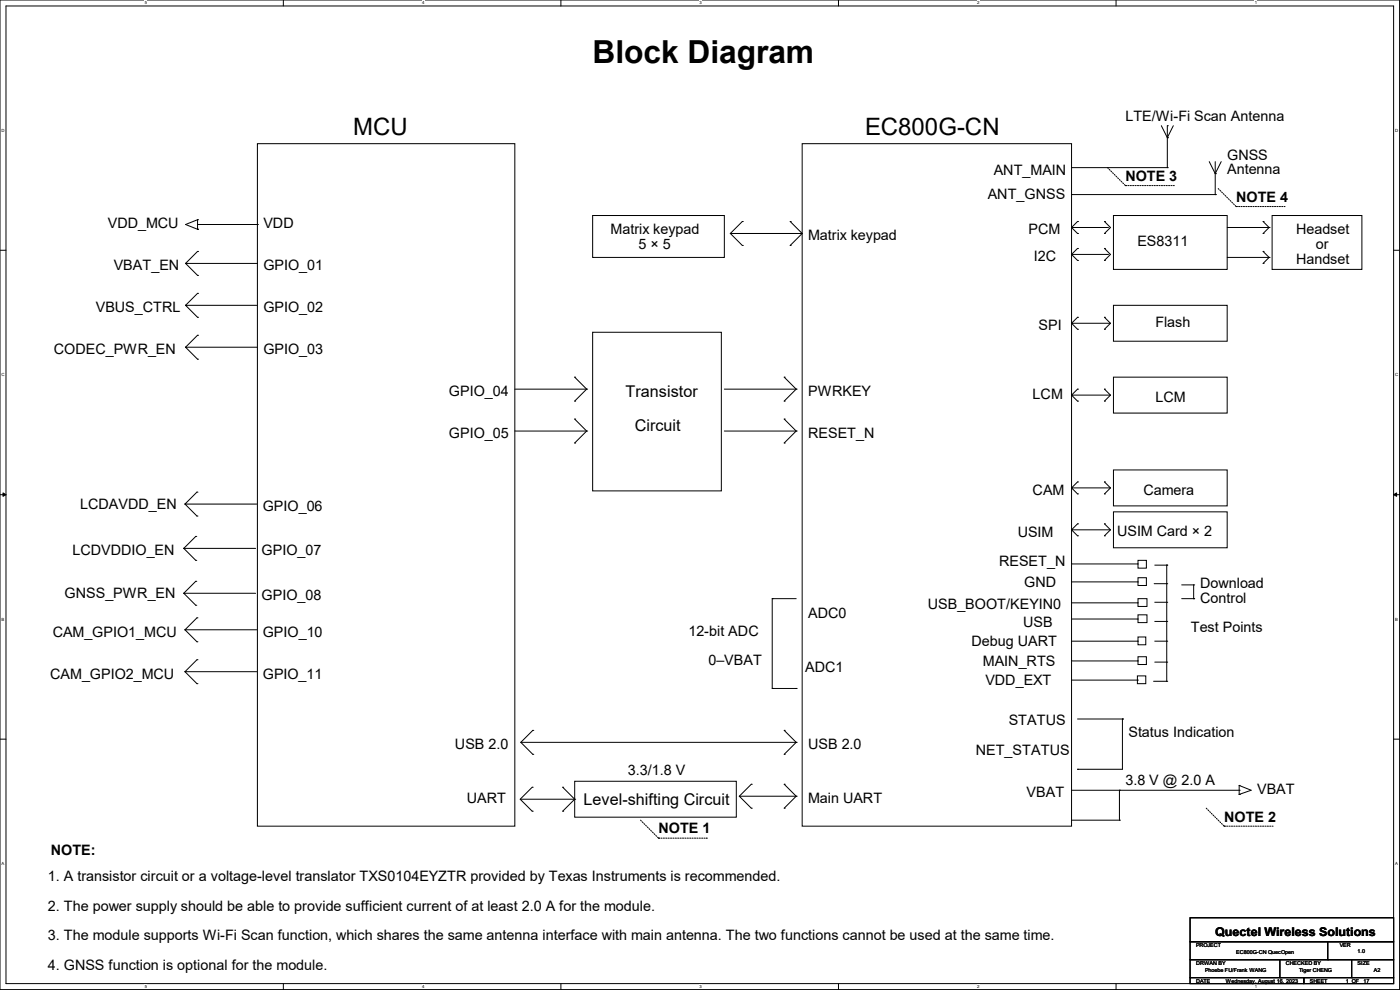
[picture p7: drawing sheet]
<svg xmlns="http://www.w3.org/2000/svg" width="297mm" height="210mm" viewBox="0 0 297 210" stroke-linecap="round" stroke-linejoin="round" font-family="sans-serif">
<path d="M0 0h296.9v209.9h-296.9zM1.3 1.3h294.4v207.4h-294.4z" fill="none" stroke="#000" stroke-width=".21"/>
<g fill="#fff">
<path d="M30.7 .1h.5v1h-.5z"/>
<path d="M30.7 208.8h.5v1h-.5z"/>
</g>
<path d="M60.1 0v1.3M60.1 208.7v1.2" fill="none" stroke="#000" stroke-width=".21"/>
<g fill="#fff">
<path d="M89.5 .1h.5v1h-.5z"/>
<path d="M89.5 208.8h.5v1h-.5z"/>
</g>
<path d="M119 0v1.3M119 208.7v1.2" fill="none" stroke="#000" stroke-width=".21"/>
<g fill="#fff">
<path d="M148.4 .1h.5v1h-.5z"/>
<path d="M148.4 208.8h.5v1h-.5z"/>
</g>
<path d="M177.9 0v1.3M177.9 208.7v1.2" fill="none" stroke="#000" stroke-width=".21"/>
<g fill="#fff">
<path d="M207.3 .1h.5v1h-.5z"/>
<path d="M207.3 208.8h.5v1h-.5z"/>
</g>
<path d="M236.8 0v1.3M236.8 208.7v1.2" fill="none" stroke="#000" stroke-width=".21"/>
<g fill="#fff">
<path d="M266.2 .1h.5v1h-.5z"/>
<path d="M266.2 208.8h.5v1h-.5z"/>
<path d="M.3 27.2h.7v1h-.7z"/>
<path d="M296 27.2h.6v1h-.6z"/>
<path d="M.3 79h.7v1h-.7z"/>
<path d="M296 79h.6v1h-.6z"/>
</g>
<path d="M0 53.1h1.3M295.7 53.1h1.2" fill="none" stroke="#000" stroke-width=".21"/>
<g fill="#fff">
<path d="M.3 130.9h.6v1h-.6z"/>
<path d="M296 130.9h.6v1h-.6z"/>
</g>
<path d="M0 104.9h1.3M295.7 104.9h1.2" fill="none" stroke="#000" stroke-width=".21"/>
<path d="M.6 104.6l.7 .3-.7 .4zM295.7 104.9l.6-.3v.7z" fill="#000" stroke="#000" stroke-width=".21"/>
<g fill="#fff">
<path d="M.3 182.7h.6v1h-.6z"/>
<path d="M296 182.7h.5v1h-.5z"/>
</g>
<g fill="none" stroke="#000" stroke-width=".21">
<path d="M54.6 30.5h54.6v144.8h-54.6zM170.2 30.5h57.1v144.8h-57.1zM227.3 35.6h20.3M246.4 26.7l1.2 2.5M247.6 35.6h.1M247.6 26.7h.1M247.6 29.2h.1M247.6 26.7v8.9M248.9 26.7l-1.3 2.5M256.5 34.3l1.3 2.5M257.8 36.8h.1M257.8 34.3v7"/>
<path d="M259.1 34.3l-1.3 2.5M39.4 55.9h.1M39.4 55.9h15.2M39.4 55.9l2.5 2.5M41.9 58.4h.1M41.9 53.3h.1M41.9 46.6h.1M41.9 48.6h.1M41.9 53.3l-2.5 2.6M41.9 46.6l-2.5 1 2.5 1M41.9 46.6v2M41.9 47.6h12.7"/>
<path d="M54.6 47.6h.1M125.7 45.7h28v8.9h-28zM154.9 49.5h.1M154.9 49.5h15.3M154.9 49.5l2.6 2.6M157.5 52.1h.1M157.5 47h.1M157.5 47l-2.6 2.5M167.6 47h.1M167.6 52.1h.1M167.6 47l2.6 2.5M170.2 49.5l-2.6 2.6"/>
<path d="M227.3 54h7.6M227.3 48.3h7.6M227.3 41.3h30.5M227.3 48.3l1.3 1.2M227.3 54l1.3 1.2M228.6 47h.1M228.6 49.5h.1M228.6 52.7h.1M228.6 55.2h.1M228.6 47l-1.3 1.3M228.6 52.7l-1.3 1.3M234.3 52.7h.1"/>
<path d="M234.3 55.2h.1M234.3 47h.1M234.3 49.5h.1M234.3 52.7l1.3 1.3-1.3 1.2M234.3 47l1.3 1.3-1.3 1.2M234.9 54h.1M234.9 48.3h.1M236.2 45.7h24.1v11.4h-24.1zM257.8 41.3h.1M260.3 48.3h8.9M260.3 54.6h8.9M268 53.3h.1"/>
<path d="M268 55.9h.1M268 47h.1M268 49.5h.1M268 53.3l1.2 1.3M268 47l1.2 1.3M269.2 54.6h.1M269.2 48.3h.1M269.2 54.6l-1.2 1.3M269.2 48.3l-1.2 1.2M269.9 45.7h19v11.4h-19zM39.4 64.8h.1M39.4 73.7h.1"/>
<path d="M39.4 64.8h15.2M39.4 64.8l2.5 2.5M39.4 73.7h15.2M39.4 73.7l2.5 2.5M41.9 67.3h.1M41.9 62.2h.1M41.9 76.2h.1M41.9 71.1h.1M41.9 62.2l-2.5 2.6M41.9 71.1l-2.5 2.6M125.7 70.5h27.3v33.6h-27.3zM227.3 68.6h.1"/>
<path d="M227.3 68.6h8.3M227.3 68.6l1.3 1.2M228.6 67.3h.1M228.6 69.8h.1M228.6 67.3l-1.3 1.3M234.3 67.3h.1M234.3 69.8h.1M234.3 67.3l1.3 1.3M235.6 68.6l-1.3 1.2M236.2 64.8h24.1v7.6h-24.1zM109.2 82.5h15.3M109.2 91.4h15.3"/>
<path d="M121.9 80h.1M121.9 85.1h.1M121.9 88.9h.1M121.9 94h.1M121.9 80l2.6 2.5M121.9 88.9l2.6 2.5M124.5 82.5h.1M124.5 91.4h.1M124.5 82.5l-2.6 2.6M124.5 91.4l-2.6 2.6M153.7 82.5h15.2M153.7 91.4h15.2"/>
<path d="M166.4 80h.1M166.4 85.1h.1M166.4 88.9h.1M166.4 94h.1M166.4 80l2.5 2.5M166.4 88.9l2.5 2.5M168.9 82.5h.1M168.9 91.4h.1M168.9 82.5l-2.5 2.6M168.9 91.4l-2.5 2.6M227.3 83.8h.1M227.3 83.8h8.3"/>
<path d="M227.3 83.8l1.3 1.3M228.6 82.5h.1M228.6 85.1h.1M228.6 82.5l-1.3 1.3M234.3 82.5h.1M234.3 85.1h.1M234.3 82.5l1.3 1.3M235.6 83.8l-1.3 1.3M236.2 99.7h24.1v7.6h-24.1zM236.2 80h24.1v7.6h-24.1zM39 116.3h.1M39 116.3h15.2"/>
<path d="M39 116.3l2.5 2.6M39.2 106.9h.1M39.2 106.9h15.3M39.2 106.9l2.6 2.6M41.5 113.8h.1M41.5 118.9h.1M41.5 113.8l-2.5 2.5M41.8 109.5h.1M41.8 104.4h.1M41.8 104.4l-2.6 2.5M227.3 103.5h.1M227.3 112.4h.1"/>
<path d="M227.3 103.5h8.3M227.3 112.4h8.3M227.3 103.5l1.3 1.3M227.3 112.4l1.3 1.3M227.3 119.6h14M228.6 102.2h.1M228.6 104.8h.1M228.6 111.1h.1M228.6 113.7h.1M228.6 102.2l-1.3 1.3M228.6 111.1l-1.3 1.3M234.3 102.2h.1"/>
<path d="M234.3 104.8h.1M234.3 111.1h.1M234.3 113.7h.1M234.3 102.2l1.3 1.3M234.3 111.1l1.3 1.3M235.6 103.5l-1.3 1.3M235.6 112.4l-1.3 1.3M236.2 108.6h24.1v7.6h-24.1zM241.3 119.6h.1M241.4 118.9h1.8v1.6h-1.8zM245 119.9h2.5M247.5 119.9h.1"/>
<path d="M247.5 119.9v24.6M39 125.9h.1M39 125.9h15.2M39 125.9l2.5 2.5M39.2 133.6h.1M39.2 133.6h15.3M39.2 133.6l2.6 2.5M41.5 128.4h.1M41.5 123.3h.1M41.5 123.3l-2.5 2.6M41.8 136.1h.1M41.8 131.1h.1"/>
<path d="M41.8 140h.1M41.8 131.1l-2.6 2.5M41.8 140l-2.6 2.5M163.8 127h.1M163.8 127h5.1M163.8 127v19M227.3 123.4h14M227.3 136h14M227.3 127.9h14M227.3 131.3h14M241.3 123.4h.1M241.3 127.9h.1"/>
<path d="M241.3 136h.1M241.3 131.3h.1M241.4 122.6h1.8v1.6h-1.8zM241.4 127h1.9v1.7h-1.9zM241.4 135.1h1.7v1.7h-1.7zM241.4 130.4h1.9v1.7h-1.9zM241.4 139.3h1.8v1.7h-1.8zM244.9 123.8h2.6M245 136h2.5M245 131.8h2.5M245 127.8h2.5M247.5 123.8h.1"/>
<path d="M247.5 136h.1M247.5 131.8h.1M247.5 127.8h.1M250.7 127h2.5M250.7 124.1h2.5M253.2 124.1h.1M253.2 127h.1M253.2 124.1v2.9M0 156.8h1.3M39.2 142.5h.1M39.2 142.5h15.3M39.2 142.5l2.6 2.5"/>
<path d="M41.8 145h.1M110.5 157.5h58.4M110.5 157.5l2.5 2.5M113 154.9h.1M113 154.9l-2.5 2.6M163.8 146h.1M163.8 146h5.1M166.4 154.9h.1M166.4 154.9l2.5 2.6M168.9 157.5h.1M168.9 146h.1M168.9 157.5l-2.5 2.5"/>
<path d="M227.3 144.3h14M227.3 140.2h14M228.6 152.5h9.5M238.1 152.5h.1M238.1 152.5v10.7h-9.5M241.3 143.4h1.8v1.6h-1.8zM241.3 144.3h.1M241.3 140.2h.1M244.7 144.5h2.8M245 140.5h2.5M247.5 144.5h.1M247.5 140.5h.1"/>
<path d="M295.7 156.8h1.2M110.5 169.5h11.4M112.9 172.1h.1M112.9 167h.1M112.9 167l-2.5 2.5 2.5 2.6M113 160h.1M119.4 167h.1M119.4 172.1h.1M119.4 167l2.5 2.5M121.9 165.7h34.3v7.7h-34.3zM121.9 169.5h.1M121.9 169.5l-2.5 2.6"/>
<path d="M156.8 168.9h12.1M156.8 168.9l2.6 2.5M159.4 171.4h.1M159.4 166.4h.1M159.4 166.4l-2.6 2.5M166.4 166.4h.1M166.4 171.4h.1M166.4 160h.1M166.4 166.4l2.5 2.5M168.9 168.9h.1M168.9 168.9l-2.5 2.5M227.3 167.6h35.6"/>
<path d="M227.3 174h10.2M228.6 163.2h.1M237.5 174h.1M237.5 167.6h.1M237.5 167.6v6.4M262.9 167.6h.1M262.9 166.6h.1M262.9 168.5h.1M262.9 166.6l2.5 1-2.5 .9M262.9 166.6v1.9M252.5 194.7h43.2v5.1h-43.2zM252.5 199.8h43.2v3.8h-43.2z"/>
<path d="M281.7 199.8v3.8M252.5 203.6h43.2v3.8h-43.2zM252.5 207.4h24.1v1.3h-24.1zM271.5 207.4h.1M271.5 203.6v3.8M276.6 207.4h19.1v1.3h-19.1zM281.7 203.6h.1M286.8 207.4h.1M286.8 203.6v3.8"/>
</g>
<g fill="none" stroke="#000" stroke-width=".21" stroke-dasharray=".3">
<path d="M234.9 35.6l3.9 3.8M238.8 39.4h.1M238.8 39.4h10.1M248.9 39.4h.1M258.4 40l3.9 3.8M262.3 43.8h.1M262.3 43.8h10.1M272.4 43.8h.1M135.9 174l3.8 3.8M139.7 177.8h.1M139.7 177.8h10.2M149.9 177.8h.1"/>
<path d="M255.9 171.4l3.8 3.9M259.7 175.3h.1M259.7 175.3h10.2M269.9 175.3h.1"/>
</g>
<text font-size="6.7" x="125.7" y="13.3">Block Diagram</text>
<g font-size="5.1">
<text x="74.9" y="28.7">MCU</text>
<text x="183.5" y="28.7">EC800G-CN</text>
</g>
<g font-size="3.4">
<text x="132.7" y="84.2">Transistor</text>
<text x="134.7" y="91.4">Circuit</text>
<text x="123.8" y="170.7">Level-shifting Circuit</text>
</g>
<g font-size="3">
<text x="238.8" y="25.6">LTE/Wi-Fi Scan Antenna</text>
<text x="260.3" y="33.9">GNSS</text>
<text x="210.8" y="37">ANT_MAIN</text>
<text x="238.8" y="38.4">NOTE 3</text>
<text x="260.3" y="37">Antenna</text>
<text x="209.5" y="42.1">ANT_GNSS</text>
<text x="262.3" y="42.8">NOTE 4</text>
<text x="22.9" y="48.5">VDD_MCU</text>
<text x="55.9" y="48.5">VDD</text>
<text x="129.5" y="49.7">Matrix keypad</text>
<text x="135.5" y="52.9">5 × 5</text>
<text x="171.4" y="51">Matrix keypad</text>
<text x="218.2" y="49.6">PCM</text>
<text x="241.3" y="52.3">ES8311</text>
<text x="275" y="49.7">Headset</text>
<text x="279.2" y="52.9">or</text>
<text x="24.1" y="57.4">VBAT_EN</text>
<text x="55.9" y="57.4">GPIO_01</text>
<text x="219.3" y="55.5">I2C</text>
<text x="275" y="56">Handset</text>
<text x="20.3" y="66.3">VBUS_CTRL</text>
<text x="55.9" y="66.3">GPIO_02</text>
<text x="220.3" y="70.1">SPI</text>
<text x="245.1" y="69.4">Flash</text>
<text x="11.4" y="75.1">CODEC_PWR_EN</text>
<text x="55.9" y="75.1">GPIO_03</text>
<text x="95.2" y="84">GPIO_04</text>
<text x="171.4" y="84">PWRKEY</text>
<text x="219.1" y="84.7">LCM</text>
<text x="245.1" y="85.3">LCM</text>
<text x="95.2" y="92.9">GPIO_05</text>
<text x="171.4" y="92.9">RESET_N</text>
<text x="219.1" y="105">CAM</text>
<text x="242.6" y="105">Camera</text>
<text x="17" y="108">LCDAVDD_EN</text>
<text x="55.8" y="108.4">GPIO_06</text>
<text x="215.9" y="113.9">USIM</text>
<text x="237" y="113.6">USIM Card × 2</text>
<text x="15.4" y="117.8">LCDVDDIO_EN</text>
<text x="55.5" y="117.8">GPIO_07</text>
<text x="212" y="120.1">RESET_N</text>
<text x="217.3" y="124.5">GND</text>
<text x="254.6" y="124.8">Download</text>
<text x="13.7" y="127">GNSS_PWR_EN</text>
<text x="55.5" y="127.3">GPIO_08</text>
<text x="171.4" y="131">ADC0</text>
<text x="196.8" y="129.1">USB_BOOT/KEYIN0</text>
<text x="254.6" y="127.9">Control</text>
<text x="11.2" y="135.1">CAM_GPIO1_MCU</text>
<text x="55.8" y="135.1">GPIO_10</text>
<text x="146" y="134.8">12-bit ADC</text>
<text x="206.1" y="137">Debug UART</text>
<text x="217" y="132.9">USB</text>
<text x="252.6" y="134.1">Test Points</text>
<text x="10.7" y="144">CAM_GPIO2_MCU</text>
<text x="55.8" y="144">GPIO_11</text>
<text x="150.3" y="141.1">0–VBAT</text>
<text x="170.8" y="142.5">ADC1</text>
<text x="208.5" y="141.3">MAIN_RTS</text>
<text x="209" y="145.4">VDD_EXT</text>
<text x="214" y="153.9">STATUS</text>
<text x="96.5" y="159">USB 2.0</text>
<text x="171.4" y="159">USB 2.0</text>
<text x="207" y="160.2">NET_STATUS</text>
<text x="239.4" y="156.4">Status Indication</text>
<text x="133.2" y="164.4">3.3/1.8 V</text>
<text x="238.8" y="166.6">3.8 V @ 2.0 A</text>
<text x="99.1" y="170.4">UART</text>
<text x="171.5" y="170.4">Main UART</text>
<text x="217.8" y="169.1">VBAT</text>
<text x="266.7" y="168.4">VBAT</text>
<text x="139.7" y="176.7">NOTE 1</text>
<text x="259.7" y="174.3">NOTE 2</text>
<text x="10.8" y="181.3">NOTE:</text>
<text x="10.2" y="186.9">1. A transistor circuit or a voltage-level translator TXS0104EYZTR provided by Texas Instruments is recommended.</text>
<text x="10.2" y="193.2">2. The power supply should be able to provide sufficient current of at least 2.0 A for the module.</text>
<text x="10.2" y="199.4">3. The module supports Wi-Fi Scan function, which shares the same antenna interface with main antenna. The two functions cannot be used at the same time.</text>
<text x="10.2" y="205.7">4. GNSS function is optional for the module.</text>
</g>
<text font-size="2.5" x="257.8" y="198.6">Quectel Wireless Solutions</text>
<g font-size="1.1">
<text x="253.7" y="200.9">PROJECT</text>
<text x="262.2" y="202.4">EC800G-CN QuecOpen</text>
<text x="284.2" y="200.9">VER</text>
<text x="288" y="202.1">1.0</text>
<text x="253.7" y="208.5">DATE</text>
<text x="253.7" y="204.7">DRWAN BY</text>
<text x="255.6" y="206.2">Phoebe FU/Frank WANG</text>
<text x="260.1" y="208.5">Wednesday, August 16, 2023</text>
<text x="272.8" y="204.7">CHECKED BY</text>
<text x="275.6" y="206.2">Tiger CHENG</text>
<text x="277.9" y="208.5">SHEET</text>
<text x="285.5" y="208.5">1 OF</text>
<text x="288" y="204.7">SIZE</text>
<text x="289.3" y="208.5">17</text>
<text x="291.5" y="206.2">A2</text>
</g>
<g font-size=".9">
<text x="30.7" y=".9">5</text>
<text x="89.5" y=".9">4</text>
<text x="148.4" y=".9">3</text>
<text x="207.3" y=".9">2</text>
<text x="266.2" y=".9">1</text>
<text x=".3" y="28">D</text>
<text x="296" y="28">D</text>
<text x=".3" y="79.8">C</text>
<text x="296" y="79.8">C</text>
<text x=".3" y="131.7">B</text>
<text x="296" y="131.7">B</text>
<text x=".3" y="183.5">A</text>
<text x="296" y="183.5">A</text>
<text x="30.7" y="209.6">5</text>
<text x="89.5" y="209.6">4</text>
<text x="148.4" y="209.6">3</text>
<text x="207.3" y="209.6">2</text>
<text x="266.2" y="209.6">1</text>
</g>
</svg>
